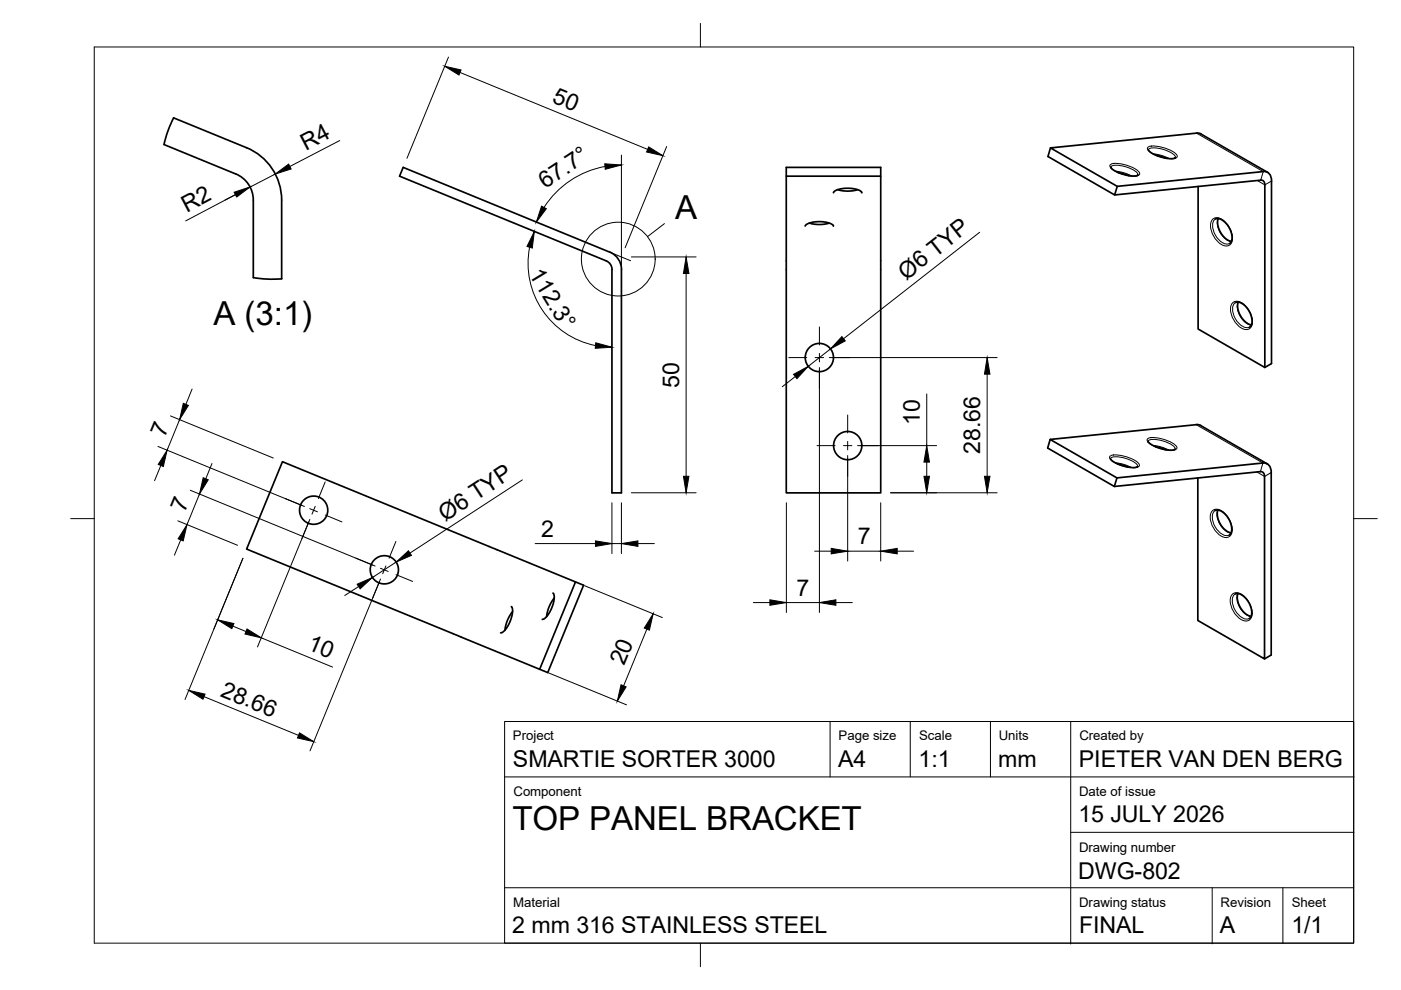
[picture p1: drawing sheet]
<svg xmlns="http://www.w3.org/2000/svg" width="297mm" height="210mm" viewBox="0 0 297 210" stroke-linecap="round" stroke-linejoin="round" font-family="sans-serif">
<g fill="none" stroke="#000" stroke-width=".36">
<path d="M166.7 37.4h20v67.1h-20zM166.7 37.4v-1.9h20v1.9M222.7 31.4l-.5 1.8 14.1 8.1 31-3.1M235.5 35.4l.7 .8 1.6 .7 2.2 .4h.9l.4-.2M236.9 39.5l-.6 1.8M237.1 36.6l2.2 .6M243.5 31.7l.5 .7 1.8 .8 2.2 .4h.8l.4-.2M245 32.9l2.3 .7M253.7 28.2l-31 3.2 14.2 8.1 30.9-3.1a1.66 1.66 0 0 1 1.8 2v38.7l-1.4 .8M253.7 28.2l.9 .2M254.6 28.4l14.2 8.1M267.3 38.2a.83 .83 0 0 1 .9 1v38.7l-14.2-8.1v-30.3"/>
<path d="M53.7 42.4a6 6 0 0 0-3.7-5.5l-15.2-6.3a23.4 23.4 0 0 1 2-5.6l15.5 6.3a12 12 0 0 1 7.4 11.1M53.7 42.4v16.5M53.7 58.9a23.5 23.5 0 0 0 6 .2M59.7 42.4v16.7M129.3 53.5l-43.8-18-.8 1.9 43.8 17.9a2 2 0 0 1 1.3 1.9M129.3 53.4a4 4 0 0 1 2.5 3.8M129.7 57.2v47.3h2.1v-47.3M170.7 47.9l.3-.3 .8-.4 1.8-.2 2.1 .2 .8 .4 .2 .3M171.6 47.3l1.7 .3h1.3l1.2-.3M176.7 40.9l.3-.4 .6-.3 1.7-.3 2.2 .2 .9 .4 .3 .4M177.6 40.2l2 .3 2.2-.3M257.7 46.4l.7-.1 .9 .4 .7 .7 .6 .8 .4 .9 .2 1.1-.1 1-.4 .4"/>
<path d="M258.3 46.3l-.1 1.4 .5 1.5 1.1 1.4 1.3 .6M261.9 64.2l.7-.2 .8 .4 1 .9 .5 .8 .6 1.7-.1 1-.5 .6M262.5 64l-.1 1.4 .7 1.7 1.1 1.3 1.1 .5M59.9 97.9l62.1 25.5-7.6 18.5-62.1-25.5zM222.7 93.2l-.6 1.8 14.2 8.1 30.9-3.1M235.4 97.2l.8 .8 1.5 .7 2.3 .4h.7l.5-.2M237 98.4l2.2 .7M243.4 93.6l.5 .6 1.9 .8 2.1 .5 1.3-.3M245 94.7l2.2 .7M253.6 90l-30.9 3.2 14.1 8.1 31-3.1a1.68 1.68 0 0 1 1.7 2v38.7l-1.4 .8M253.6 90l1 .2 14.1 8.2M236.8 101.3l-.5 1.8"/>
<path d="M257.6 108.2l.7-.1 .6 .3 1 .8 .6 .8 .4 .9 .3 1.1-.2 1-.4 .5M258.2 108.1l-.1 1.5 .6 1.4 1.1 1.4 1.2 .6M267.2 100a.83 .83 0 0 1 .9 1v38.7l-14.1-8.1v-30.3M108.4 128.6l.2 .4 .1 .9-.6 1.9-1 1.8-.7 .5-.3 .1M108.7 129.7l-1 1.6-.6 2.3M117.2 125.8l.3 .4v.7l-.5 1.9-1.1 1.9-.6 .5-.3 .1M117.5 126.8l-1.1 1.9-.5 2M122 123.4l1.7 .7-7.6 18.5-1.7-.7M261.9 125.9l.6-.1 .6 .2 1 .8 .7 1 .6 1.8-.1 1-.4 .6M262.5 125.8l-.1 1.4 .6 1.7 1.2 1.3 1.1 .5"/>
<circle cx="173.7" cy="75.8" r="3"/>
<circle cx="179.7" cy="94.5" r="3"/>
<circle cx="66.5" cy="108.2" r="3"/>
<circle cx="81.5" cy="120.8" r="3"/>
</g>
<g fill="none" stroke="#000" stroke-width=".21">
<path d="M20 10h267v190h-267zM95.1 12.1l-8.8 21.5M97.5 15.4l39.8 16.3M148.5 5v5M58.3 36.9l-10.6 5.5M72 29.8l-10.5 5.5M128.3 35.3a19.5 19.5 0 0 0-13 8.7M131.8 32.9v24.3M141.3 31.1l-8.8 21.4M235.4 34.9a4.8 4.8 0 0 1 4 .3l.6 .3a2.62 2.62 0 0 1 1.6 1.3 1.07 1.07 0 0 1-1.4 .5 7.9 7.9 0 0 1-4.8-1.8zM235.5 35.4a3.2 3.2 0 0 1 3.2 0l.7 .2a2.64 2.64 0 0 1 1.9 1.5M236.5 36.3l1.8 .3 1.6 .7"/>
<path d="M243.3 31.3a4.8 4.8 0 0 1 4 .2l.7 .3a2.62 2.62 0 0 1 1.6 1.3 1.07 1.07 0 0 1-1.4 .6 7.9 7.9 0 0 1-4.8-1.9zM243.5 31.7a3.2 3.2 0 0 1 3.1 0l.8 .2a2.63 2.63 0 0 1 1.8 1.5M244.5 32.6l1.7 .3 1.7 .7M253.7 28.2l14.1 8.2-.5 1.8M266.6 38.3l1.6 .9 1.4-.8M49.9 41.3l-10.5 5.5M112.3 52.4a17.8 17.8 0 0 0 14 20.9M129.3 53.5l4.4 1.8M133.8 54.5h13.8M140.9 47.4l-3.6 2.8M145.5 58v43M207.7 49.2l-28.8 22.6"/>
<path d="M257.2 46.4a2.15 2.15 0 0 1 2.8 .9 4.3 4.3 0 0 1 1.1 4.2 1.63 1.63 0 0 1-2.7 0 4.4 4.4 0 0 1-1.5-4.7zM257.7 46.4a2.29 2.29 0 0 0-.3 2.9 3.6 3.6 0 0 0 2.9 2.5l.4-.2M258.3 46.3a4.1 4.1 0 0 0 2.8 4.9M167.2 75.8h3.8M168.6 79.8l-2.7 2.2M172.8 75.8h1.8M173.7 69.3v3.8M173.7 74.9v1.8M173.7 77.9v52M175.8 75.8h35.6M176.1 74l-4.7 3.7M209.3 79.3v21.7"/>
<path d="M261.4 64.1a2.15 2.15 0 0 1 2.9 .9 4.3 4.3 0 0 1 1 4.3 1.63 1.63 0 0 1-2.6-.1 4.4 4.4 0 0 1-1.6-4.7zM261.9 64.1a2.29 2.29 0 0 0-.3 2.9 3.6 3.6 0 0 0 2.9 2.5l.4-.2M262.5 64a4.1 4.1 0 0 0 2.8 4.9M33.5 94.7l31 12.7M34.1 98.7l-1.3 3.2M36.1 88.2l21.8 8.9M38.1 89l-2.7 6.4M40.7 82.5l-1.3 3.2M44.9 98.3l-1.3 3.2M173.2 94.5h3.9M178.8 94.5h1.8M179.7 88v3.8"/>
<path d="M179.7 93.6v1.8M179.7 96.6v22.4M181.8 94.5h16.8M196.5 83.5v11M196.5 98v3M235.3 96.8a4.8 4.8 0 0 1 4 .2l.7 .3a2.62 2.62 0 0 1 1.6 1.3 1.07 1.07 0 0 1-1.4 .6 7.9 7.9 0 0 1-4.8-1.9zM235.5 97.2a3.2 3.2 0 0 1 3.1 0l.7 .2a2.63 2.63 0 0 1 1.9 1.5M236.5 98.1l1.7 .3 1.6 .7M243.3 93.1a4.8 4.8 0 0 1 4 .2l.6 .3a2.62 2.62 0 0 1 1.6 1.3 1.07 1.07 0 0 1-1.4 .6 7.9 7.9 0 0 1-4.8-1.9zM243.4 93.5a3.2 3.2 0 0 1 3.2 0l.7 .2a2.63 2.63 0 0 1 1.9 1.5M244.4 94.4l1.8 .4 1.6 .6M253.6 90l14.2 8.2-.6 1.8"/>
<path d="M15 110h5M37.7 110.4l12.7 5.2M38.3 114.5l-1.3 3.2M40.3 103.9l39.2 16.1M42.3 104.8l-2.7 6.4M51.5 118.4l-12.3 29.9M60.5 105.7l3.5 1.5M65.5 110.7l-1.5 3.5M65.7 107.8l1.6 .7M65.7 110.1l-11.1 27.1M66.8 107.4l-.6 1.6M68.9 102.2l-1.4 3.5"/>
<path d="M69 109.2l3.5 1.5M75.5 118.3l3.5 1.5M81.8 120l-.7 1.6M83.9 114.8l-1.4 3.5M84 119.2l-5 3.3M110.8 101.7l-23.9 15.6M113.5 115.3h12.8M129.7 106.6v10.8M129.7 115.3h2.1M131.8 106.6v10.8M133.8 104.5h13.8M135.2 115.3h3.5"/>
<path d="M166.7 106.6v23.3M172.7 116.9h3.5M179.7 116.9h7M186.7 106.6v12.4M188.8 104.5h22.6M190.2 116.9h3.5M257.1 108.2a2.15 2.15 0 0 1 2.9 .9 4.3 4.3 0 0 1 1 4.3 1.63 1.63 0 0 1-2.6-.1 4.4 4.4 0 0 1-1.6-4.7zM257.6 108.2a2.29 2.29 0 0 0-.3 2.9 3.6 3.6 0 0 0 2.9 2.5l.4-.2M258.2 108.1a4.1 4.1 0 0 0 2.8 4.9M266.5 100.1l1.6 .9 1.4-.8M287 110h5M49.4 132.8l2.8 1.1"/>
<path d="M55.4 135.2l15.1 6.2M76 124.4l-2.9 1.9M80.5 123.3l-1.5 3.5M80.7 120.5l1.6 .7M80.7 122.8l-15 36.4M84 121.8l3.5 1.5M123.9 124.2l16.5 6.7M137.2 133.4l-5 12M159.7 127.8h3.5M166.7 127.8h7M177.2 127.8h3.5M261.3 125.9a2.15 2.15 0 0 1 2.9 .9 4.3 4.3 0 0 1 1.1 4.2 1.63 1.63 0 0 1-2.7 0 4.4 4.4 0 0 1-1.5-4.7z"/>
<path d="M261.9 125.9a2.29 2.29 0 0 0-.3 2.9 3.6 3.6 0 0 0 2.9 2.5l.4-.2M262.4 125.8a4.1 4.1 0 0 0 2.8 4.9M43.2 147.7l20.1 8.2M107 153h180v47h-180zM116.3 142.7l16.5 6.7M176 153v11.7M193 153v11.7M210 153v11.7M227 153v47.2M107 164.7h180.1M227 176.5h60.1M107 188.2h180"/>
<path d="M148.5 200v5M257 188.2v11.9M272 188.2v11.9"/>
<circle cx="131.1" cy="54.9" r="7.8"/>
</g>
<g fill="#000" stroke="#000" stroke-width=".21">
<path d="M94.3 14l3.5 .8-.5 1.1zM58.3 36.9l2.9-2.1 .5 1zM128.2 34.7l3.6 .3-3.5 .9zM137.5 31.2l3.1 1.8-3.5-.8zM49.6 40.8l3.4-1.2-2.8 2.2zM113.3 49.1l-.4 3.5-1.2-.3zM114.8 43.7l1 .6-2.1 2.8zM145.5 54.5l.6 3.5h-1.2zM126.3 72.7l3.4 .9-3.5 .2zM168.2 79.4l3.2-1.7-2.4 2.6zM178.5 71.4l.7 .9-3.1 1.7zM209.3 75.8l.6 3.5h-1.2z"/>
<path d="M35.4 95.4l-.8 3.5-1-.4zM38.9 85.5l1 .5-1.8 3zM196.5 94.5l.6 3.5h-1.2zM39.6 111.2l-.8 3.5-1-.5zM43.1 101.3l1.1 .4-1.9 3.1zM84 119.2l2.6-2.4 .6 1zM126.3 114.7l3.4 .6-3.4 .5zM131.8 115.3l3.4-.6v1.1zM144.9 101h1.2l-.6 3.5zM176.2 116.3l3.5 .6-3.5 .5zM186.7 116.9l3.5-.6v1.1zM195.9 101h1.2l-.6 3.5z"/>
<path d="M208.7 101h1.2l-.6 3.5zM46.1 131.4l3.5 .8-.4 1.1zM52.4 133.4l3 1.8-3.5-.8zM75.7 123.9l3.3-1.4-2.6 2.3zM138.5 130.1l-.8 3.5-1.1-.4zM163.2 127.2l3.5 .6-3.5 .5zM173.7 127.8l3.5-.6v1.1zM40 146.4l3.5 .8-.5 1.1zM63.5 155.4l3 1.9-3.4-.8zM131.7 145.2l1 .4-1.8 3.1z"/>
</g>
<g font-size="7">
<text x="143.1" y="46.4">A</text>
<text x="45.2" y="68.8">A (3:1)</text>
<text x="108.6" y="175.9">TOP PANEL BRACKET</text>
</g>
<g font-size="4.9">
<text x="116.9" y="21.7" transform="rotate(22 116.9 21.7)">50</text>
<text x="64.8" y="32" transform="rotate(-27 64.8 32)">R4</text>
<text x="115.6" y="40" transform="rotate(-33 115.6 40)">67.7°</text>
<text x="39.6" y="45.1" transform="rotate(-28 39.6 45.1)">R2</text>
<text x="112" y="58.1" transform="rotate(59 112 58.1)">112.3°</text>
<text x="192.1" y="59.5" transform="rotate(-38 192.1 59.5)">Ø6 TYP</text>
<text x="144" y="82.2" transform="rotate(-90 144 82.2)">50</text>
<text x="34.9" y="92.9" transform="rotate(-68 34.9 92.9)">7</text>
<text x="195" y="90.1" transform="rotate(-90 195 90.1)">10</text>
<text x="207.8" y="96.2" transform="rotate(-90 207.8 96.2)">28.66</text>
<text x="39.2" y="108.7" transform="rotate(-68 39.2 108.7)">7</text>
<text x="94.3" y="110.6" transform="rotate(-33 94.3 110.6)">Ø6 TYP</text>
<text x="114.7" y="113.9">2</text>
<text x="181.9" y="115.4">7</text>
<text x="168.9" y="126.3">7</text>
<text x="65" y="137.6" transform="rotate(22 65 137.6)">10</text>
<text x="132.3" y="141.3" transform="rotate(-68 132.3 141.3)">20</text>
<text x="46.6" y="147.5" transform="rotate(22 46.6 147.5)">28.66</text>
<text x="108.8" y="162.6">SMARTIE SORTER 3000</text>
<text x="177.7" y="162.6">A4</text>
<text x="194.8" y="162.7">1:1</text>
<text x="211.7" y="162.6">mm</text>
<text x="228.7" y="162.6">PIETER VAN DEN BERG</text>
<text x="228.6" y="174.4">15 JULY 2026</text>
<text x="228.6" y="186.3">DWG-802</text>
<text x="108.6" y="197.9">2 mm 316 STAINLESS STEEL</text>
<text x="228.8" y="197.9">FINAL</text>
<text x="258.6" y="197.9">A</text>
<text x="273.8" y="197.9">1/1</text>
</g>
<g font-size="2.8">
<text x="108.8" y="157">Project</text>
<text x="177.8" y="157">Page size</text>
<text x="194.9" y="156.9">Scale</text>
<text x="211.8" y="156.9">Units</text>
<text x="228.9" y="157">Created by</text>
<text x="108.9" y="168.7">Component</text>
<text x="228.8" y="168.7">Date of issue</text>
<text x="228.8" y="180.6">Drawing number</text>
<text x="108.8" y="192.2">Material</text>
<text x="228.8" y="192.2">Drawing status</text>
<text x="258.8" y="192.2">Revision</text>
<text x="273.9" y="192.2">Sheet</text>
</g>
</svg>
